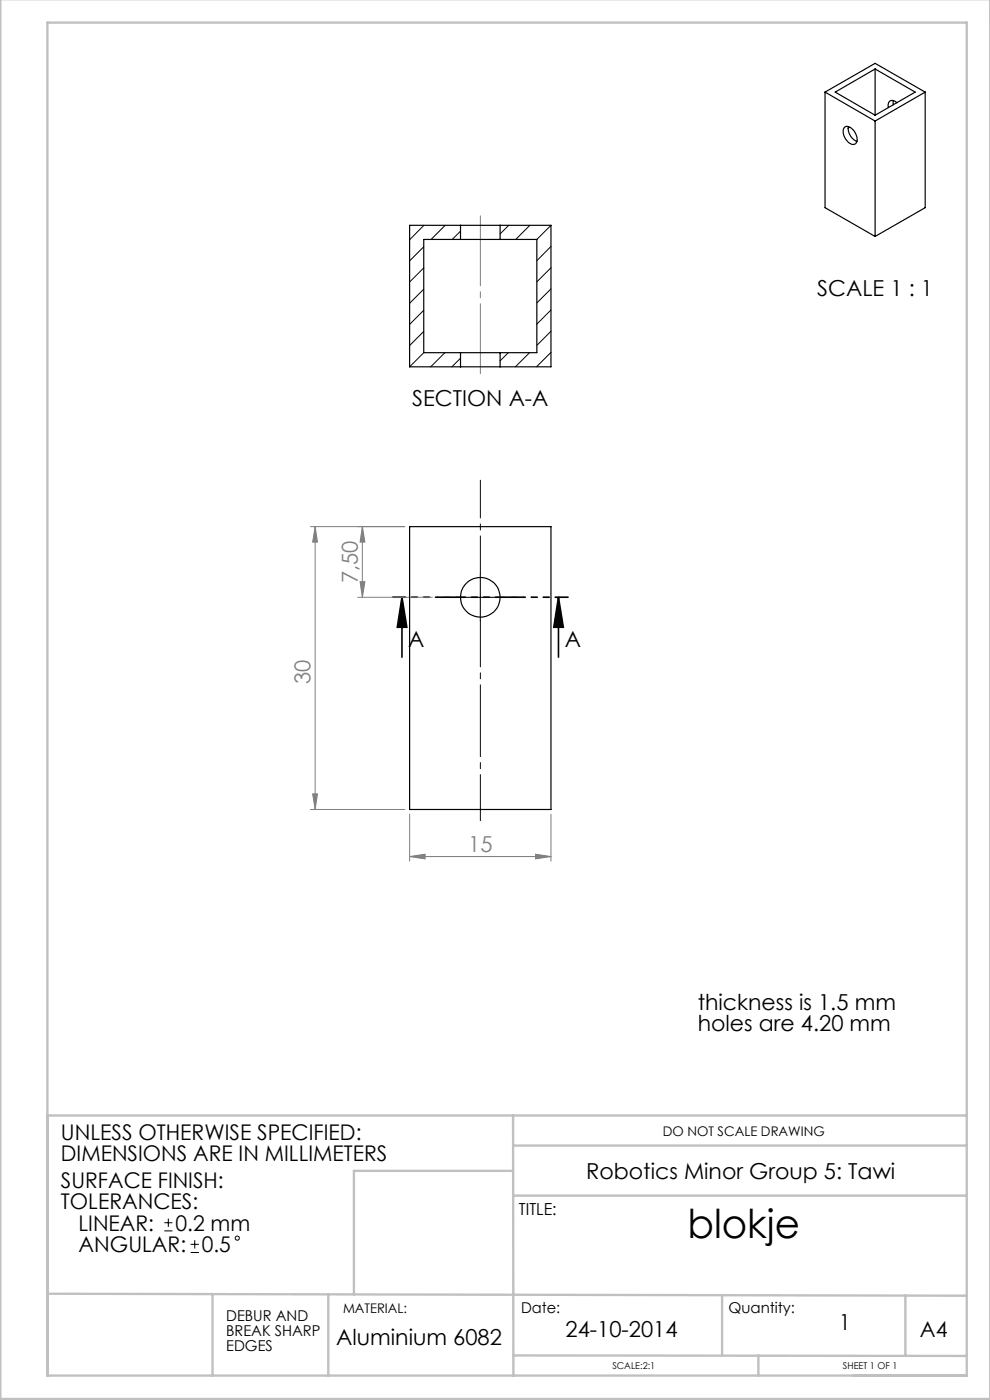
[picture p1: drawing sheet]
<svg xmlns="http://www.w3.org/2000/svg" width="210mm" height="297mm" viewBox="0 0 210 297" stroke-linecap="round" stroke-linejoin="round" font-family="sans-serif">
<g fill="none" stroke="#000" stroke-width=".21">
<path d="M96.9 126.7h10M101.9 121.7v10M34.9 259.4h1.7M35.7 258.5v1.8M34.9 261.1h1.7M40.4 265.7h1.8M40.4 264h1.8M41.3 263.1v1.8"/>
<circle cx="50.3" cy="262.7" r=".44"/>
</g>
<path d="M85.3 126.7l1 6.4h-2zM85.3 126.7v12.7M118.5 126.7l1 6.4h-2zM118.5 126.7v12.7" fill="none" stroke="#000" stroke-width=".35"/>
<g fill="none" stroke="#808080" stroke-width=".21">
<path d="M65.8 111.7h20.1M66.9 111.7v60M66.9 111.7l.4 3.3h-1zM76.9 111.7l.5 3.3h-1zM76.9 111.7v15M75.9 126.7h15.8M76.4 123.4h1l-.5 3.3zM65.8 171.7h20.1M66.3 168.4h1l-.4 3.3zM86.9 172.7v10M116.9 172.7v10M86.9 181.7l3.3-.5v1z"/>
<path d="M86.9 181.7h30M113.6 181.2l3.3 .5-3.3 .5z"/>
</g>
<path d="M101.9 121.7v-19.8" fill="none" stroke="#000" stroke-width=".21" stroke-dasharray="15.2 1.3 1.3 1.3" stroke-dashoffset="7.2"/>
<path d="M96.9 126.7h-4.2M106.9 126.7h4.2" fill="none" stroke="#000" stroke-width=".21" stroke-dasharray="15.2 1.3 1.3 1.3" stroke-dashoffset="15"/>
<path d="M101.9 131.7v42.4" fill="none" stroke="#000" stroke-width=".21" stroke-dasharray="15.2 1.3 1.3 1.3" stroke-dashoffset="5.5"/>
<path d="M120.5 126.7h-37.2" fill="none" stroke="#000" stroke-width=".35" stroke-dasharray="6.3 1.3 1.3 1.3 1.3 1.3" stroke-dashoffset="3.6"/>
<path d="M101.9 45.8v33.5" fill="none" stroke="#808080" stroke-width=".21" stroke-dasharray="15.2 1.3 1.3 1.3" stroke-dashoffset=".4"/>
<g fill="none" stroke="#c0c0c0" stroke-width=".5">
<path d="M.1 -.1v296.9h209.9v-296.9M10.1 236.6h195M108.8 236.6l.1 55.3M108.8 253.6h96.3M108.8 248.4h-33.7v26.2M108.9 243h96.2M10.1 274.5l195 .4M45.1 274.5v17.3M69.6 274.6v17.2M153.2 274.8v12.8M192.1 274.8v12.7M10.1 291.8h195v-287h-195v287.1"/>
<path d="M108.9 287.5l96.2 .2M160.9 287.5v4.3"/>
</g>
<path d="M118.5 126.7l1 6.4h-2zM85.3 126.7l1 6.4h-2z" fill="#000"/>
<g fill="#808080">
<path d="M86.9 181.7l3.3-.5v1zM113.6 181.2l3.3 .5-3.3 .5z"/>
<path d="M76.4 123.4h1l-.5 3.3zM76.9 111.7l.5 3.3h-1z"/>
<path d="M66.9 111.7l.4 3.3h-1zM66.3 168.4h1l-.4 3.3z"/>
</g>
<g fill="none" stroke="#000" stroke-width=".25">
<path d="M175 19.5l10.6 6.2M175 19.5l10.6-6.1 10.7 6.1M175 19.5v24.6l10.6 6.1M185.6 14.6l8.5 4.9-8.5 4.9M185.6 14.6l-8.4 4.9 8.4 4.9M185.6 14.6v9.8M196.3 19.5l-10.7 6.2M196.3 19.5v24.6l-10.7 6.1M179.2 27a1.71 1.71 0 0 1 2.2 1.1l.2 .6a1.25 1.25 0 0 1-.6 2 2.69 2.69 0 0 1-1.9-3.6zM180 26.8a3 3 0 0 0 1.8 3.2M185.6 25.7v24.5M189.5 21.3v.9"/>
<path d="M190.3 21.8a1.03 1.03 0 0 0-1.5-.4 1.03 1.03 0 0 0-.3 1.4M97.7 50.8h8.4M97.7 47.8h8.4M97.7 47.8h-10.8v30h10.8M97.7 50.8h-7.8v24h7.8M97.7 47.8v3M106.1 47.8h10.8v30h-10.8M106.1 47.8v3M106.1 50.8h7.8v24h-7.8M97.7 74.8h8.4M97.7 77.8h8.4M97.7 74.8v3"/>
<path d="M106.1 74.8v3M86.9 111.7h30v60h-30z"/>
<circle cx="101.9" cy="126.7" r="4.2"/>
</g>
<g fill="none" stroke="#000" stroke-width=".21">
<path d="M89.9 52.3l-3 3M89.9 56.8l-3 3M89.9 47.8l-3 3.1M94.4 47.8l-3 3M97.7 49l-1.8 1.8M107.9 47.8l-1.8 1.8M112.4 47.8l-3 3M116.9 47.8l-3 3M116.9 52.3l-3 3M116.9 56.8l-3 3M89.9 65.8l-3 3M89.9 70.3l-3 3"/>
<path d="M89.9 74.8l-3 3M89.9 61.3l-3 3M94.4 74.8l-3 3M97.7 76l-1.9 1.8M107.8 74.8l-1.7 1.7M112.3 74.8l-3 3M116.9 61.3l-3 3M116.9 65.8l-3 3M116.9 70.3l-3 3M116.9 74.8l-3.1 3"/>
</g>
<text font-size="8.5" x="145.8" y="262.6">blokje</text>
<g font-size="4.7">
<text x="173.4" y="62.8">SCALE 1 : 1</text>
<text x="87.4" y="86">SECTION A-A</text>
<text x="86.6" y="137.2">A</text>
<text x="119.8" y="137.2">A</text>
<text x="148" y="214.2">thickness is 1.5 mm</text>
<text x="148" y="218.7">holes are 4.20 mm</text>
<text x="124.3" y="250.1">Robotics Minor Group 5: Tawi</text>
<text x="71.3" y="285.3">Aluminium 6082</text>
<text x="120" y="283.6">24-10-2014</text>
<text x="178" y="282.1">1</text>
</g>
<g font-size="4.7" fill="#808080">
<text x="75.9" y="123.7" transform="rotate(-90 75.9 123.7)">7,50</text>
<text x="65.8" y="145.1" transform="rotate(-90 65.8 145.1)">30</text>
<text x="99.3" y="180.7">15</text>
</g>
<g font-size="4.6">
<text x="12.9" y="241.7">UNLESS OTHERWISE SPECIFIED:</text>
<text x="12.9" y="246.3">DIMENSIONS ARE IN MILLIMETERS</text>
<text x="12.9" y="251.9">SURFACE FINISH:</text>
<text x="12.9" y="256.5">TOLERANCES:</text>
<text x="16.7" y="261.1">LINEAR:</text>
<text x="37.2" y="261.1">0.2 mm</text>
<text x="16.7" y="265.7">ANGULAR:</text>
<text x="42.8" y="265.7">0.5</text>
<text x="195.1" y="283.6">A4</text>
</g>
<text font-size="3.5" x="110.1" y="257.8">TITLE:</text>
<g font-size="3.2">
<text x="48" y="280.2">DEBUR AND</text>
<text x="110.6" y="278.5">Date:</text>
<text x="154.5" y="278.5">Quantity:</text>
<text x="48" y="283.4">BREAK SHARP</text>
<text x="48" y="286.6">EDGES</text>
</g>
<g font-size="2.8">
<text x="140.6" y="240.9">DO NOT SCALE DRAWING</text>
<text x="72.8" y="278.5">MATERIAL:</text>
</g>
<g font-size="2">
<text x="129.9" y="290.5">SCALE:2:1</text>
<text x="178.8" y="290.5">SHEET 1 OF 1</text>
</g>
</svg>
